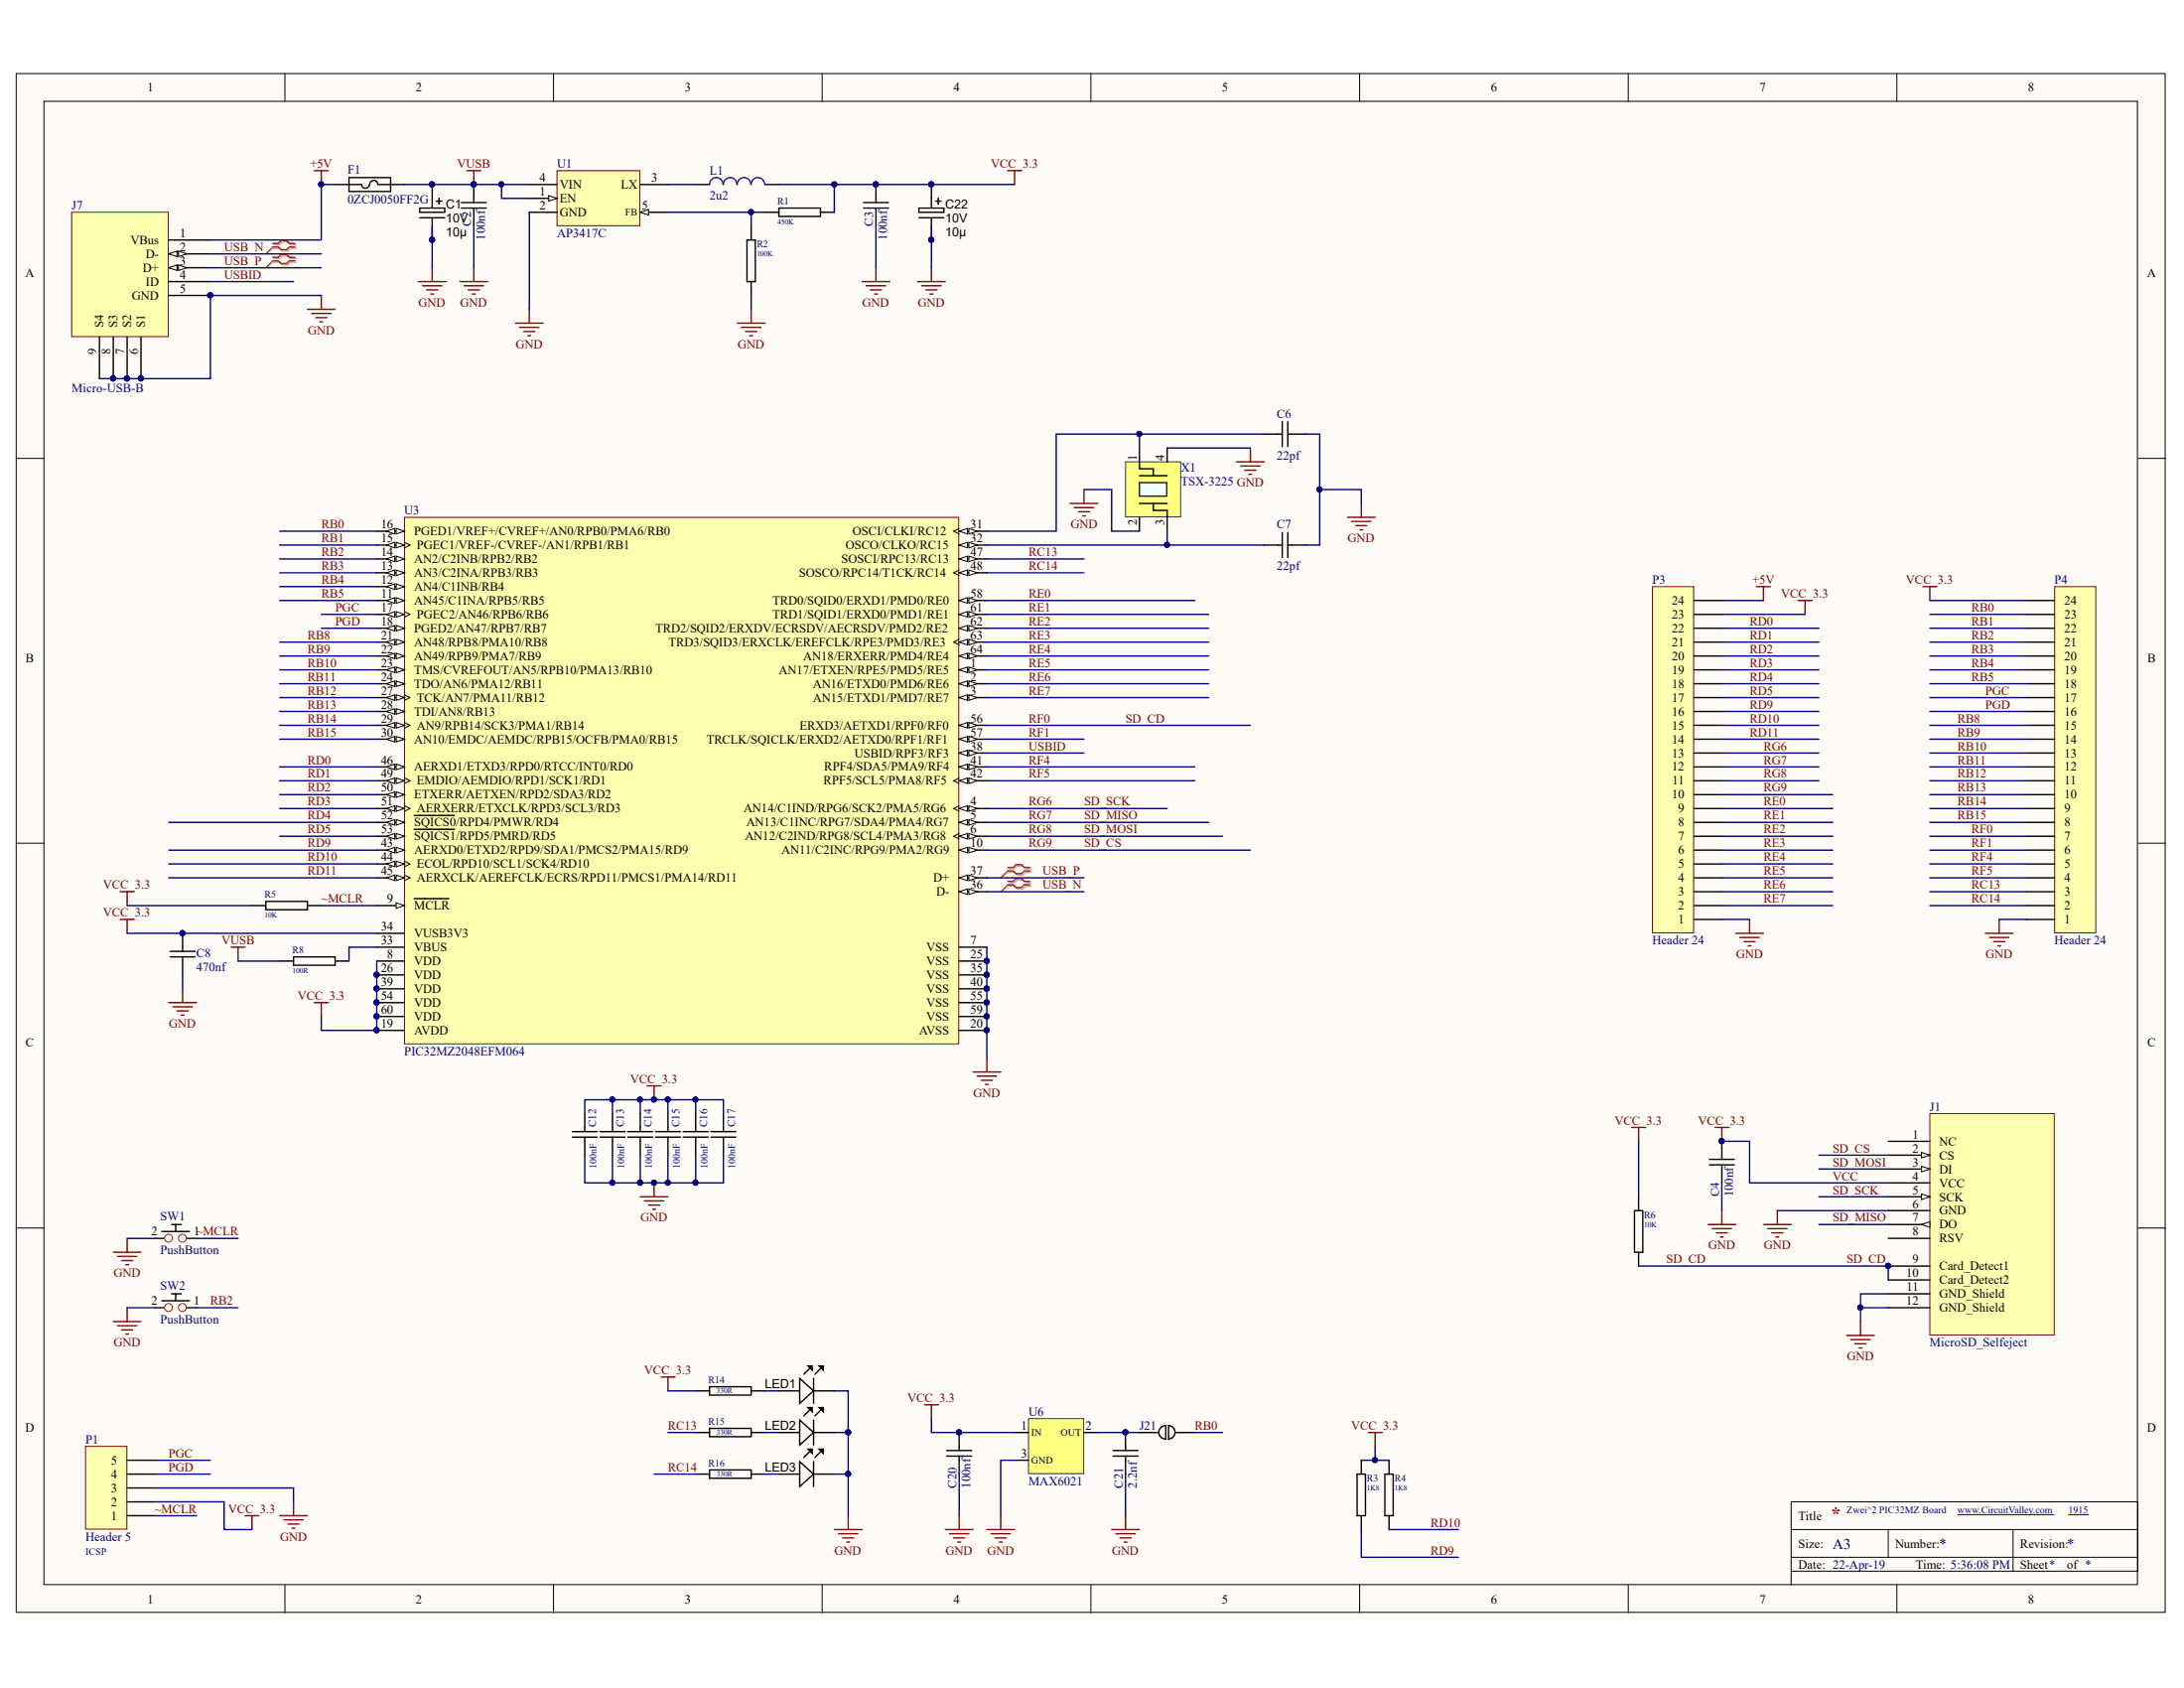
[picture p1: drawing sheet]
# Altium schematic sheet PIC32MZ_BOARD.SchDoc
size A3

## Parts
C1  Ratings: 10V  [CAPMP3528X210N]  (hidden comment: 10µ)
C2  100nf  [0603C-GENERIC]
C3  100nf  [0603C-GENERIC]
C4  100nf  [0603C-GENERIC]
C6  22pf  [0603C-GENERIC]
C7  22pf  [0603C-GENERIC]
C8  470nf  [0603C-GENERIC]
C12  100nF  [0603C-GENERIC]
C13  100nF  [0603C-GENERIC]
C14  100nF  [0603C-GENERIC]
C15  100nF  [0603C-GENERIC]
C16  100nF  [0603C-GENERIC]
C17  100nF  [0603C-GENERIC]
C20  100nf  [0603C-GENERIC]
C21  2.2nf  [0603C-GENERIC]
C22  Ratings: 10V  [CAPMP3528X210N]  (hidden comment: 10µ)
F1  0ZCJ0050FF2G  [RESC3216N]
J1  MicroSD_Selfeject  [MicroSD_Selfeject]
J7  Micro-USB-B  [10118193-0001lfc]
J21  BYPASS-MINI  [BYPASS-MINI]  (value not drawn)
L1  2u2  [TAIYO_NRS4018T2R2MDGJ]
LED1  Blue  [LED-0805-K]  (value not drawn)
LED2  Blue  [LED-0805-K]  (value not drawn)
LED3  Blue  [LED-0805-K]  (value not drawn)
P1  Header 5  [HDR1X5]
P3  Header 24  [HDR1X24]
P4  Header 24  [HDR1X24]
R1  450K  [0603R-10K]
R2  100K  [0603R-10K]
R3  1K8  [0603R-10K]
R4  1K8  [0603R-10K]
R5  10K  [0603R-10K]
R6  10K  [0603R-10K]
R8  100R  [0603R-10K]
R14  330R  [0603R-10K]
R15  330R  [0603R-10K]
R16  330R  [0603R-10K]
SW1  PushButton  [PushButtonGrid5.08x3.81]
SW2  PushButton  [PushButtonGrid5.08x3.81]
U1  AP3417C  [SOT23-5]
U3  PIC32MZ2048EFM064  [MCHP-QFP-PT64_V]
U6  MAX6021  [SOT23-3]
X1  TSX-3225  [Active Oscillator 2520]

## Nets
+5V: F1.1 J7.1(VBus) P3.24
GND: C1.2 C2.1 C3.1 C4.1 C6.1 C7.1 C8.2 C12.1 C13.1 C14.1 C15.1 C16.1 C17.1 C20.1 C21.1 C22.2 J1.6(GND) J1.11(GND_Shield) J1.12(GND_Shield) J7.5(GND) J7.6(S1) J7.7(S2) J7.8(S3) J7.9(S4) LED1.K LED2.K LED3.K P1.3 P3.1 P4.1 R2.1 SW1.2(P2) SW2.2(P2) U1.2(GND) U3.7(VSS) U3.20(AVSS) U3.25(VSS) U3.35(VSS) U3.40(VSS) U3.55(VSS) U3.59(VSS) U6.3(GND) X1.2 X1.4
VCC: C3.2 C4.2 C8.1 C12.2 C13.2 C14.2 C15.2 C16.2 C17.2 C20.2 C22.1 J1.4(VCC) L1.2 P1.2 P3.23 P4.24 R1.2 R3.2 R4.2 R5.1 R6.2 R14.1 U3.8(VDD) U3.19(AVDD) U3.26(VDD) U3.34(VUSB3V3) U3.39(VDD) U3.54(VDD) U3.60(VDD) U6.1(IN)  [also labelled VCC_3.3]
VUSB: C1.1 C2.2 F1.2 R8.1 U1.1(EN) U1.4(VIN)
PGC: P1.5 P4.17 U3.17(PGEC2/AN46/RPB6/RB6)
PGD: P1.4 P4.16 U3.18(PGED2/AN47/RPB7/RB7)
RB0: J21.1 P4.23 U3.16(PGED1/VREF+/CVREF+/AN0/RPB0/PMA6/RB0)
RB1: P4.22 U3.15(PGEC1/VREF-/CVREF-/AN1/RPB1/RB1)
RB2: P4.21 SW2.1(P1) U3.14(AN2/C2INB/RPB2/RB2)
RB3: P4.20 U3.13(AN3/C2INA/RPB3/RB3)
RB4: P4.19 U3.12(AN4/C1INB/RB4)
RB5: P4.18 U3.11(AN45/C1INA/RPB5/RB5)
RB8: P4.15 U3.21(AN48/RPB8/PMA10/RB8)
RB9: P4.14 U3.22(AN49/RPB9/PMA7/RB9)
RB10: P4.13 U3.23(TMS/CVREFOUT/AN5/RPB10/PMA13/RB10)
RB11: P4.12 U3.24(TDO/AN6/PMA12/RB11)
RB12: P4.11 U3.27(TCK/AN7/PMA11/RB12)
RB13: P4.10 U3.28(TDI/AN8/RB13)
RB14: P4.9 U3.29(AN9/RPB14/SCK3/PMA1/RB14)
RB15: P4.8 U3.30(AN10/EMDC/AEMDC/RPB15/OCFB/PMA0/RB15)
RC13: P4.3 R15.1 U3.47(SOSCI/RPC13/RC13)
RC14: P4.2 R16.1 U3.48(SOSCO/RPC14/T1CK/RC14)
RD0: P3.22 U3.46(AERXD1/ETXD3/RPD0/RTCC/INT0/RD0)
RD1: P3.21 U3.49(EMDIO/AEMDIO/RPD1/SCK1/RD1)
RD2: P3.20 U3.50(ETXERR/AETXEN/RPD2/SDA3/RD2)
RD3: P3.19 U3.51(AERXERR/ETXCLK/RPD3/SCL3/RD3)
RD4: P3.18 U3.52(~{SQICS0}/RPD4/PMWR/RD4)
RD5: P3.17 U3.53(~{SQICS1}/RPD5/PMRD/RD5)
RD9: P3.16 R3.1 U3.43(AERXD0/ETXD2/RPD9/SDA1/PMCS2/PMA15/RD9)
RD10: P3.15 R4.1 U3.44(ECOL/RPD10/SCL1/SCK4/RD10)
RD11: P3.14 U3.45(AERXCLK/AEREFCLK/ECRS/RPD11/PMCS1/PMA14/RD11)
RE0: P3.9 U3.58(TRD0/SQID0/ERXD1/PMD0/RE0)
RE1: P3.8 U3.61(TRD1/SQID1/ERXD0/PMD1/RE1)
RE2: P3.7 U3.62(TRD2/SQID2/ERXDV/ECRSDV/AECRSDV/PMD2/RE2)
RE3: P3.6 U3.63(TRD3/SQID3/ERXCLK/EREFCLK/RPE3/PMD3/RE3)
RE4: P3.5 U3.64(AN18/ERXERR/PMD4/RE4)
RE5: P3.4 U3.1(AN17/ETXEN/RPE5/PMD5/RE5)
RE6: P3.3 U3.2(AN16/ETXD0/PMD6/RE6)
RE7: P3.2 U3.3(AN15/ETXD1/PMD7/RE7)
RF0: J1.9(Card_Detect1) J1.10(Card_Detect2) P4.7 R6.1 U3.56(ERXD3/AETXD1/RPF0/RF0)  [also labelled SD_CD]
RF1: P4.6 U3.57(TRCLK/SQICLK/ERXD2/AETXD0/RPF1/RF1)
RF4: P4.5 U3.41(RPF4/SDA5/PMA9/RF4)
RF5: P4.4 U3.42(RPF5/SCL5/PMA8/RF5)
RG6: J1.5(SCK) P3.13 U3.4(AN14/C1IND/RPG6/SCK2/PMA5/RG6)  [also labelled SD_SCK]
RG7: J1.7(DO) P3.12 U3.5(AN13/C1INC/RPG7/SDA4/PMA4/RG7)  [also labelled SD_MISO]
RG8: J1.3(DI) P3.11 U3.6(AN12/C2IND/RPG8/SCL4/PMA3/RG8)  [also labelled SD_MOSI]
RG9: J1.2(CS) P3.10 U3.10(AN11/C2INC/RPG9/PMA2/RG9)  [also labelled SD_CS]
USB_N: J7.2(D-) U3.36(D-)
USB_P: J7.3(D+) U3.37(D+)
USBID: J7.4(ID) U3.38(USBID/RPF3/RF3)
~MCLR: P1.1 R5.2 SW1.1(P1) U3.9(~{MCLR})
NetC6_2: C6.2 U3.31(OSCI/CLKI/RC12) X1.1
NetC7_2: C7.2 U3.32(OSCO/CLKO/RC15) X1.3
NetC21_2: C21.2 J21.2 U6.2(OUT)
NetL1_1: L1.1 U1.3(LX)
NetLED1_A: LED1.A R14.2
NetLED2_A: LED2.A R15.2
NetLED3_A: LED3.A R16.2
NetR1_1: R1.1 R2.2 U1.5(FB)
NetR8_2: R8.2 U3.33(VBUS)

Not connected (* = marked no-connect by the designer): J1 1(NC) 8(RSV)

## Layout directives
differential pair: USB_N, USB_P

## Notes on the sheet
- (near P1) ICSP
- Zwei^2 PIC32MZ Board
- www.CircuitValley.com
- 1915
